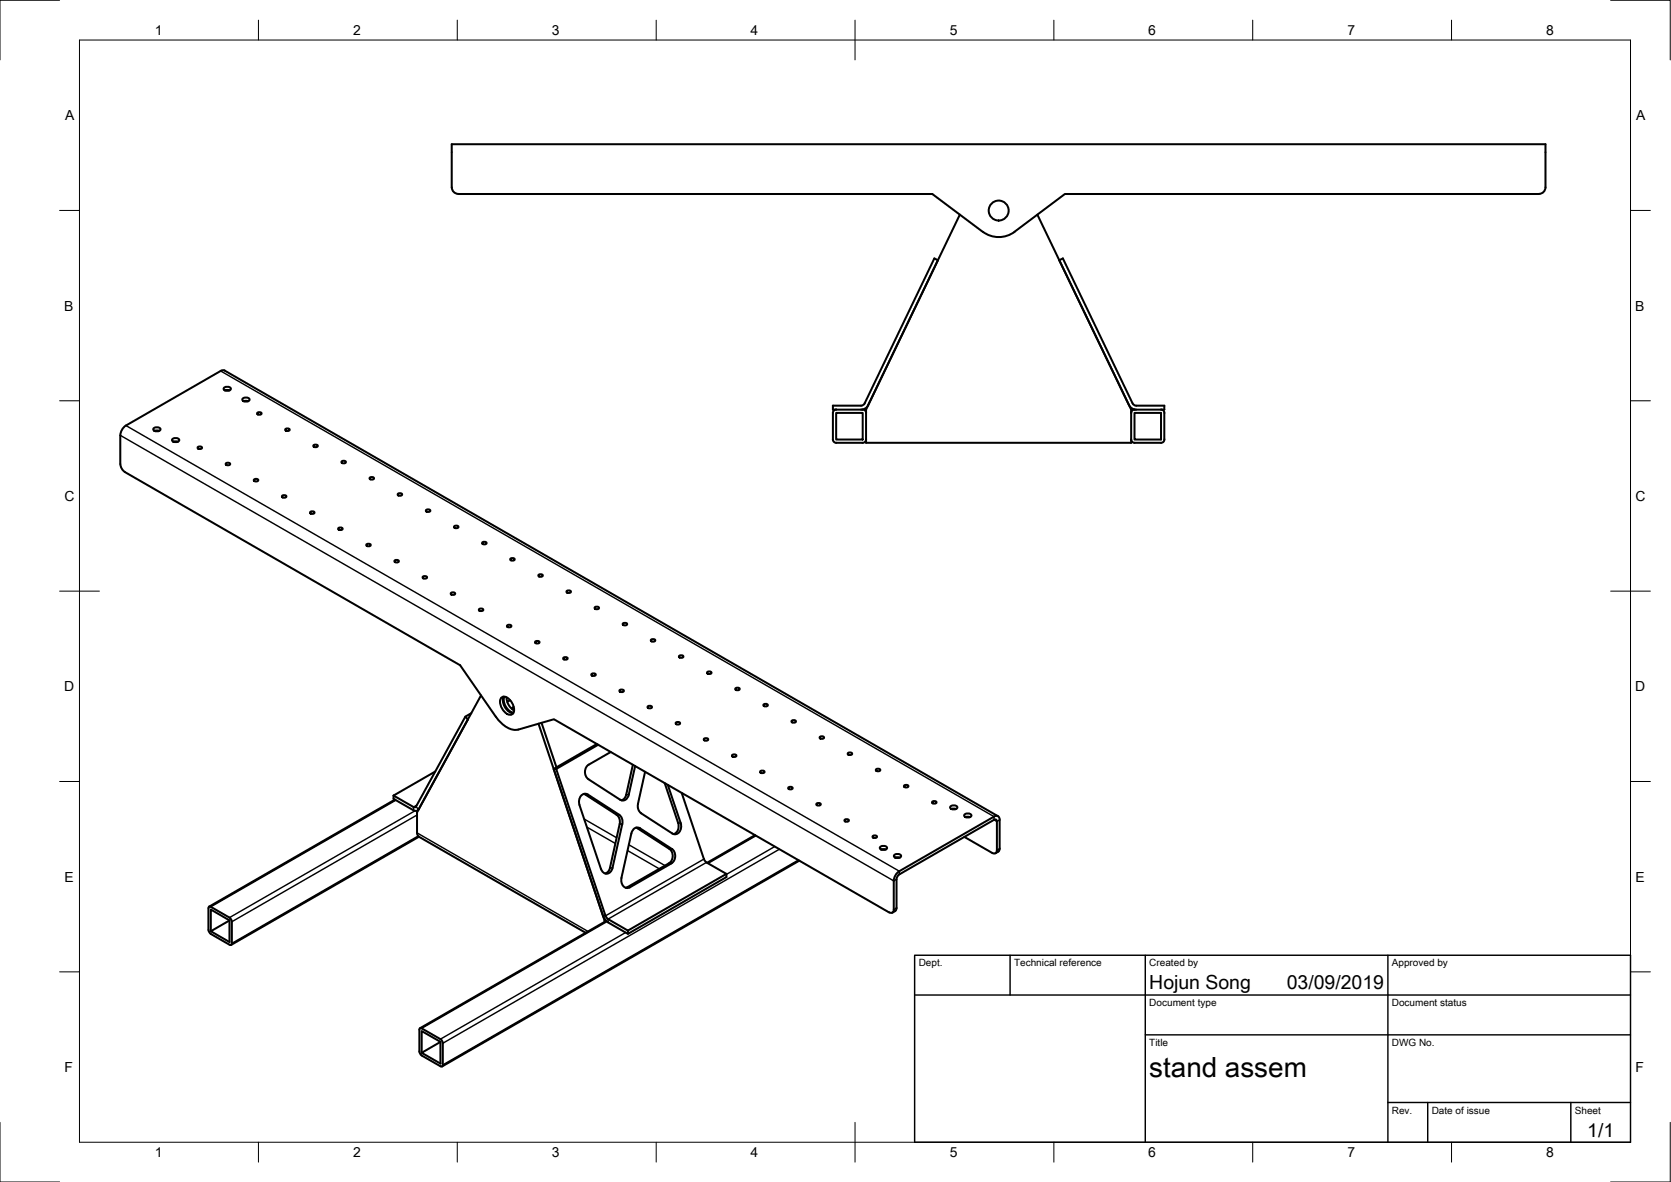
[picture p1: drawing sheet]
<svg xmlns="http://www.w3.org/2000/svg" width="420mm" height="297mm" viewBox="0 0 420 297" stroke-linecap="round" stroke-linejoin="round" font-family="sans-serif">
<!-- layer: Visible -->
<g fill="none" stroke="#000" stroke-width=".51">
<path d="M115.3 48.8h119.1l12.7 9.5M115.3 48.7a1.7 1.7 0 0 1-1.7-1.6v-10.9h275v10.9a1.66 1.66 0 0 1-1.7 1.6M241.3 53.9l-23.5 49v7.6M247.1 58.2a6.7 6.7 0 0 0 8 .1M260.8 53.9l23.6 49v7.6M386.9 48.8h-119.1l-12.7 9.5M235.8 65.4l-.9-.5-17.6 36.7-.8 .3h-7.1v1h7.5M56.3 97.5l.8-.3a.66 .66 0 0 1 .9 .7l-.9 .3a.66 .66 0 0 1-.8-.7zM56.5 93.1l194.4 112M56.5 93.1l-.5-.1-.5 .2-24.2 14-.8 1.2-.2 1-.1 7.2 .5 1.4 .7 .6 84.3 48.6 9 12.9a6.7 6.7 0 0 0 5 3.3l9.6-2.7 84.2 48.6M56.6 98.1h1.1M38.6 107.7l.8-.3a.66 .66 0 0 1 .9 .7l-.9 .3a.66 .66 0 0 1-.8-.7z"/>
<path d="M38.9 108.3h1.1M43.3 110.4l.9-.3a.66 .66 0 0 1 .8 .7l-.8 .3a.66 .66 0 0 1-.9-.7zM43.6 111h1.1M49.7 112.4l.7-.2 .4 .4-.7 .2zM56.7 116.5l.8-.2 .4 .4-.7 .2zM61 100.2l.8-.3a.66 .66 0 0 1 .9 .7l-.9 .3a.66 .66 0 0 1-.8-.7zM61.3 100.8h1.1M64.6 103.8l.8-.2 .4 .4-.7 .2zM71.7 107.9l.7-.2 .4 .4-.7 .2zM78.8 112l.7-.3 .4 .4-.7 .3zM85.8 116l.8-.2 .4 .4-.7 .2zM210.2 103.8h6.7v6.7h-6.7z"/>
<path d="M210.3 102.9a.84 .84 0 0 0-.9 .9v6.6a.84 .84 0 0 0 .8 .9h6.7a.84 .84 0 0 0 .9-.9M216.9 102.9a.84 .84 0 0 1 .9 .9M217.8 110.5v.8h66.6v-.8M218.3 101.8a2 2 0 0 1-1.8 1.1M284.8 101.4l-17.5-36.5-1 .5 17.6 36.4a2 2 0 0 0 1.8 1.1M284.8 101.4l.4 .4 .5 .1h7.1v1h-7.5M285.3 103.8h6.6v6.7h-6.6zM285.3 102.9a.84 .84 0 0 0-.9 .9M291.9 102.9a.84 .84 0 0 1 .9 .9M292.8 103.8v6.7M292.8 110.4a.84 .84 0 0 1-.9 .9h-6.6a.84 .84 0 0 1-.9-.9M63.8 120.6l.7-.2 .4 .4-.7 .2z"/>
<path d="M70.9 124.7l.7-.3 .4 .4-.7 .3zM78 128.7l.7-.2 .4 .4-.7 .2zM85 132.8l.7-.2 .5 .4-.8 .2zM92.1 136.9l.7-.3 .4 .4-.7 .3zM92.9 120.1l.7-.2 .4 .4-.7 .2zM100 124.2l.7-.3 .4 .4-.7 .3zM107.1 128.2l.7-.2 .4 .4-.7 .2zM114.1 132.3l.8-.2 .4 .4-.7 .2zM121.2 136.4l.7-.2 .4 .4-.7 .2zM99.2 140.9l.7-.2 .4 .4-.7 .2zM106.3 145l.7-.2 .4 .4-.7 .2zM113.3 149.1l.7-.2 .5 .4-.8 .2z"/>
<path d="M120.4 153.2l.7-.3 .4 .4-.7 .3zM127.5 157.2l.7-.2 .4 .4-.7 .2zM128.3 140.5l.7-.3 .4 .4-.7 .3zM135.4 144.5l.7-.2 .4 .4-.7 .2zM142.4 148.6l.7-.2 .5 .4-.8 .2zM149.5 152.7l.7-.2 .4 .4-.7 .2zM156.6 156.8l.7-.3 .4 .4-.7 .3zM118.5 179.2l-1.5 .9-12.5 22.8-.5-.1-5-2.9M120.9 174.8l-16 29.3 .1 5.8 .3 .3 42 24.2M126 175.4a1.57 1.57 0 0 1 2.4 .7 3 3 0 0 1 .6 3.2 1.57 1.57 0 0 1-2.4-.7 3 3 0 0 1-.6-3.2zM126.6 175.1a3.3 3.3 0 0 0 2.4 4.1M126.8 175.1a3.4 3.4 0 0 0 2.3 4"/>
<path d="M127.4 175.3a3.8 3.8 0 0 0 1.9 3.2M128.2 176l-.7 .4M129.1 177.6l-.5 .5M134.5 161.3l.7-.2 .5 .4-.8 .2zM141.6 165.4l.7-.3 .4 .4-.7 .3zM148.7 169.5l.7-.3 .4 .4-.7 .3zM155.7 173.5l.8-.2 .4 .4-.7 .2zM162.8 177.6l.7-.2 .4 .4-.7 .2zM163.6 160.8l.7-.2 .5 .4-.7 .2zM170.7 164.9l.7-.2 .4 .4-.7 .2zM177.8 169l.7-.3 .4 .4-.7 .3zM184.9 173.1l.7-.3 .4 .4-.7 .3z"/>
<path d="M191.9 177.1l.7-.2 .5 .4-.7 .2zM99 199.9v.9l5 2.8a.85 .85 0 0 0 1.3-.2M109.4 193.9l-10.4 6M117 180.1l.6 .7M135.4 181.9l16.6 49.4M136.2 181.7l3.7 11.1M139.2 193.2h.6M146.8 199.5l8.2 5.3M148 192.2a2.3 2.3 0 0 0-.1 3.6l8 5.2M150.1 187l-10.9 6.2 12.4 36.9 .4 .8 .9 .9M150.4 187.2l-10.6 6 12.6 37.2 .5 .6 5 2.9M153.6 189l-5.6 3.2"/>
<path d="M159.1 192.2l-1.8 7.9-.4 .7-.6 .3M159.7 192.5l-1.6 7.2a1.48 1.48 0 0 1-2.2 1.3M162.2 194l-1.8 8a2.34 2.34 0 0 0 .8 2.4l7.9 5.1a1.57 1.57 0 0 0 2.2-1.7l-.1-1-3.3-9.5M167.1 196.8l3.4 10a2.2 2.2 0 0 1-1.1 2.8M169.9 181.7l.7-.3 .4 .4-.7 .3zM171.4 199.3l5.7 16.8 .5 .6 5 2.9M177 185.7l.7-.2 .4 .4-.7 .2zM184 189.8l.8-.2 .4 .4-.7 .2zM191.1 193.9l.7-.2 .4 .4-.7 .2zM198.2 198l.7-.3 .4 .4-.7 .3zM199 181.2l.7-.2 .4 .4-.7 .2zM206.1 185.3l.7-.3 .4 .4-.7 .3z"/>
<path d="M213.1 189.3l.8-.2 .4 .4-.7 .2zM220.2 193.4l.7-.2 .4 .4-.7 .2zM227.3 197.5l.7-.3 .4 .4-.7 .3zM99.3 200.9l-46.7 26.9M105.1 203.6l-.1 .1M105.3 210.3l-47.2 27.2M146.1 200a1.28 1.28 0 0 1 1.7-.3l7.9 5a2.19 2.19 0 0 1 .8 2.4l-2.5 11a1.47 1.47 0 0 1-1.3 1.5 1.47 1.47 0 0 1-1.6-1.2l-5.4-16.1-.1-1zM155 204.7a2.19 2.19 0 0 1 .8 2.4l-2.4 11-.3 .8-.9 .6M158.7 209.4l-2.4 11.2a1.72 1.72 0 0 0 .2 1.9 1.72 1.72 0 0 0 1.9 .5M158.8 209.4a1.48 1.48 0 0 1 2.1-1.2l8 5.1M160 208l8.3 5.3a2.29 2.29 0 0 1-.1 3.6l-10.8 6.2M168.8 217l-10.5 6"/>
<path d="M168.9 213.3a2.3 2.3 0 0 1 0 3.6M182.6 219.6v.8l-24.7 14.3-5-2.9M182.6 219.6l-24.7 14.3M189.8 209.9l-12 6.9M201 216.3l-89.8 51.7M205.3 202l.7-.2 .4 .4-.7 .2zM212.3 206.1l.7-.2 .4 .4-.7 .2zM219.4 210.2l.7-.3 .4 .4-.7 .3zM221.3 212.9l.8-.3a.66 .66 0 0 1 .9 .7l-.9 .3a.66 .66 0 0 1-.8-.7zM221.6 213.5h1.1M224.8 214.9l.9-.3a.66 .66 0 0 1 .8 .7l-.8 .3a.66 .66 0 0 1-.9-.7zM225.1 215.5h1.2"/>
<path d="M234.4 201.5l.7-.2 .4 .4-.7 .2zM239 202.7l.8-.3a.66 .66 0 0 1 .9 .7l-.9 .3a.66 .66 0 0 1-.8-.7zM239.2 203.3h1.2M242.5 210.3l7 4a.72 .72 0 0 0 .8 .1 .72 .72 0 0 0 .4-.7v-7.3l-.1-.3-.4-.2-24.3 14.1-.5 1v7.5l-.3 .4-.7 .5M242.5 204.7l.8-.3a.66 .66 0 0 1 .9 .7l-.9 .4a.66 .66 0 0 1-.8-.8zM242.8 205.4h1.1M249.9 205.2l-24.1 14-.7 .8-.3 .9-.1 7.7a.72 .72 0 0 1-.3 .7 .72 .72 0 0 1-.8 0M249.9 205.2a.86 .86 0 0 1 1-.1 .86 .86 0 0 1 .5 .9M251.4 206v7.3M251.4 213.2l-.2 .6-.9 .6M52.4 228.2v5.5M52.4 228.2l.2-.4 .4 .1 4.7 2.7"/>
<path d="M57.7 231.3l-4.7 2.7 4.7 2.7v-5.4l-4.7-2.7v5.4M57.7 230.6l.4 .4 .2 .6v5.5l-.2 .3h-.4l-4.7-2.7-.4-.4-.2-.6M152.2 231.2l-.2 .1v.4M152.4 231.4l-46.8 27M157.9 233.9v.8M105.4 258.8l.2-.4h.4l4.8 2.7 .4 .5 .1 .5M105.5 258.8v5.4M110.7 261.8l-4.7 2.8 4.7 2.7v-5.5l-4.7-2.7v5.5M111.3 262.2v5.4l-.1 .4-.4-.1-4.8-2.7-.4-.4-.2-.6"/>
<circle cx="251.1" cy="52.9" r="2.51"/>
</g>
<!-- layer: Visible Narrow -->
<g fill="none" stroke="#000" stroke-width=".36">
<path d="M55.5 93.2l194.4 112v.8M30.2 109.4l194.5 112 .7-.4M31.7 106.9l194.4 112v.8M147.2 199.7h.6M157.5 199.7h.6M99.5 201.1l-46.5 26.8M104.3 203.8l-46.6 26.8M104.6 202.7l.6 .7M104.8 202.3l-.8 .5v.8M104.9 204.8l-46.6 26.8M104.9 209.3l42.9 24.8M105.1 210.1l-46.8 27"/>
<path d="M146.9 205.8l8.1 4.7M147.6 207.9l7.1 4.1M153.4 218.1h.6M155 204.8h.7M155.8 207.1h.7M157.8 213.7l8 4.6M158.1 212.3l9.1 5.2M160.3 208.2h.6M168.2 216.9l.6 .1M168.3 213.3h.6M170.5 206.8h.7M177 215.9l-24.7 14.3-.7-.1"/>
<path d="M177.6 216.7l-24.7 14.3v.8M190.1 210l-12 7M194.8 212.7l-12.2 7M196 213.4l-84.7 48.8M200.7 216.1l-89.4 51.5M249.9 206l.8 .4 .7-.4M251.4 213.3l-.7 .4M152.6 231.6l-46.6 26.8M157.3 234.3l-46.6 26.8M157.7 223h.6M225.4 228.2l-.7 .4"/>
</g>
<!-- layer: Border -->
<g fill="none" stroke="#000" stroke-width=".25">
<path d="M15 .1h-15v15M20 10.1h390v276.9h-390zM65 5.1v5M115 5.1v5M165 5.1v5M215 5.1v10M265 5.1v5M315 5.1v5M365 5.1v5M405 .1h15v15M15 52.9h5M410 52.9h5"/>
<path d="M15 100.7h5M410 100.7h5M15 148.6h10M405 148.6h10M15 196.4h5M410 196.4h5M15 244.2h5M410 244.2h5M0 282.1v14.9h15M65 287v5M115 287v5M165 287v5"/>
<path d="M215 282.1v9.9M265 287v5M315 287v5M365 287v5M420 282.1v14.9h-15"/>
</g>
<!-- layer: TitleBlock -->
<path d="M230 240.1h180v46.9h-180zM230 250h180M254 240.1v9.9M288 240.1v46.9M349 240.1v46.9M288 260.1h122M349 277.1h61M359 277.1v9.9M395 277.1v9.9" fill="none" stroke="#000" stroke-width=".36"/>
<text font-size="7" x="289" y="270.6">stand assem</text>
<g font-size="4.9">
<text x="289" y="248.5">Hojun Song</text>
<text x="323.5" y="248.5">03/09/2019</text>
<text x="399.1" y="285.7">1/1</text>
</g>
<g font-size="3.5">
<text x="39" y="8.8">1</text>
<text x="88.8" y="8.8">2</text>
<text x="138.8" y="8.8">3</text>
<text x="188.7" y="8.8">4</text>
<text x="238.8" y="8.8">5</text>
<text x="288.7" y="8.8">6</text>
<text x="338.8" y="8.8">7</text>
<text x="388.8" y="8.8">8</text>
<text x="16.4" y="30.2">A</text>
<text x="411.4" y="30.2">A</text>
<text x="16.2" y="78">B</text>
<text x="411.2" y="78">B</text>
<text x="16.2" y="125.9">C</text>
<text x="411.2" y="125.9">C</text>
<text x="16.2" y="173.7">D</text>
<text x="411.2" y="173.7">D</text>
<text x="16.2" y="221.6">E</text>
<text x="411.2" y="221.6">E</text>
<text x="16.2" y="269.4">F</text>
<text x="411.2" y="269.4">F</text>
<text x="39" y="290.8">1</text>
<text x="88.8" y="290.8">2</text>
<text x="138.8" y="290.8">3</text>
<text x="188.7" y="290.8">4</text>
<text x="238.8" y="290.8">5</text>
<text x="288.7" y="290.8">6</text>
<text x="338.8" y="290.8">7</text>
<text x="388.8" y="290.8">8</text>
</g>
<g font-size="2.5">
<text x="231" y="242.9">Dept.</text>
<text x="255" y="242.9">Technical reference</text>
<text x="289" y="242.9">Created by</text>
<text x="350" y="242.9">Approved by</text>
<text x="289" y="252.8">Document type</text>
<text x="350" y="252.8">Document status</text>
<text x="289" y="262.9">Title</text>
<text x="350" y="262.9">DWG No.</text>
<text x="350" y="279.9">Rev.</text>
<text x="360" y="279.9">Date of issue</text>
<text x="396" y="279.9">Sheet</text>
</g>
</svg>
